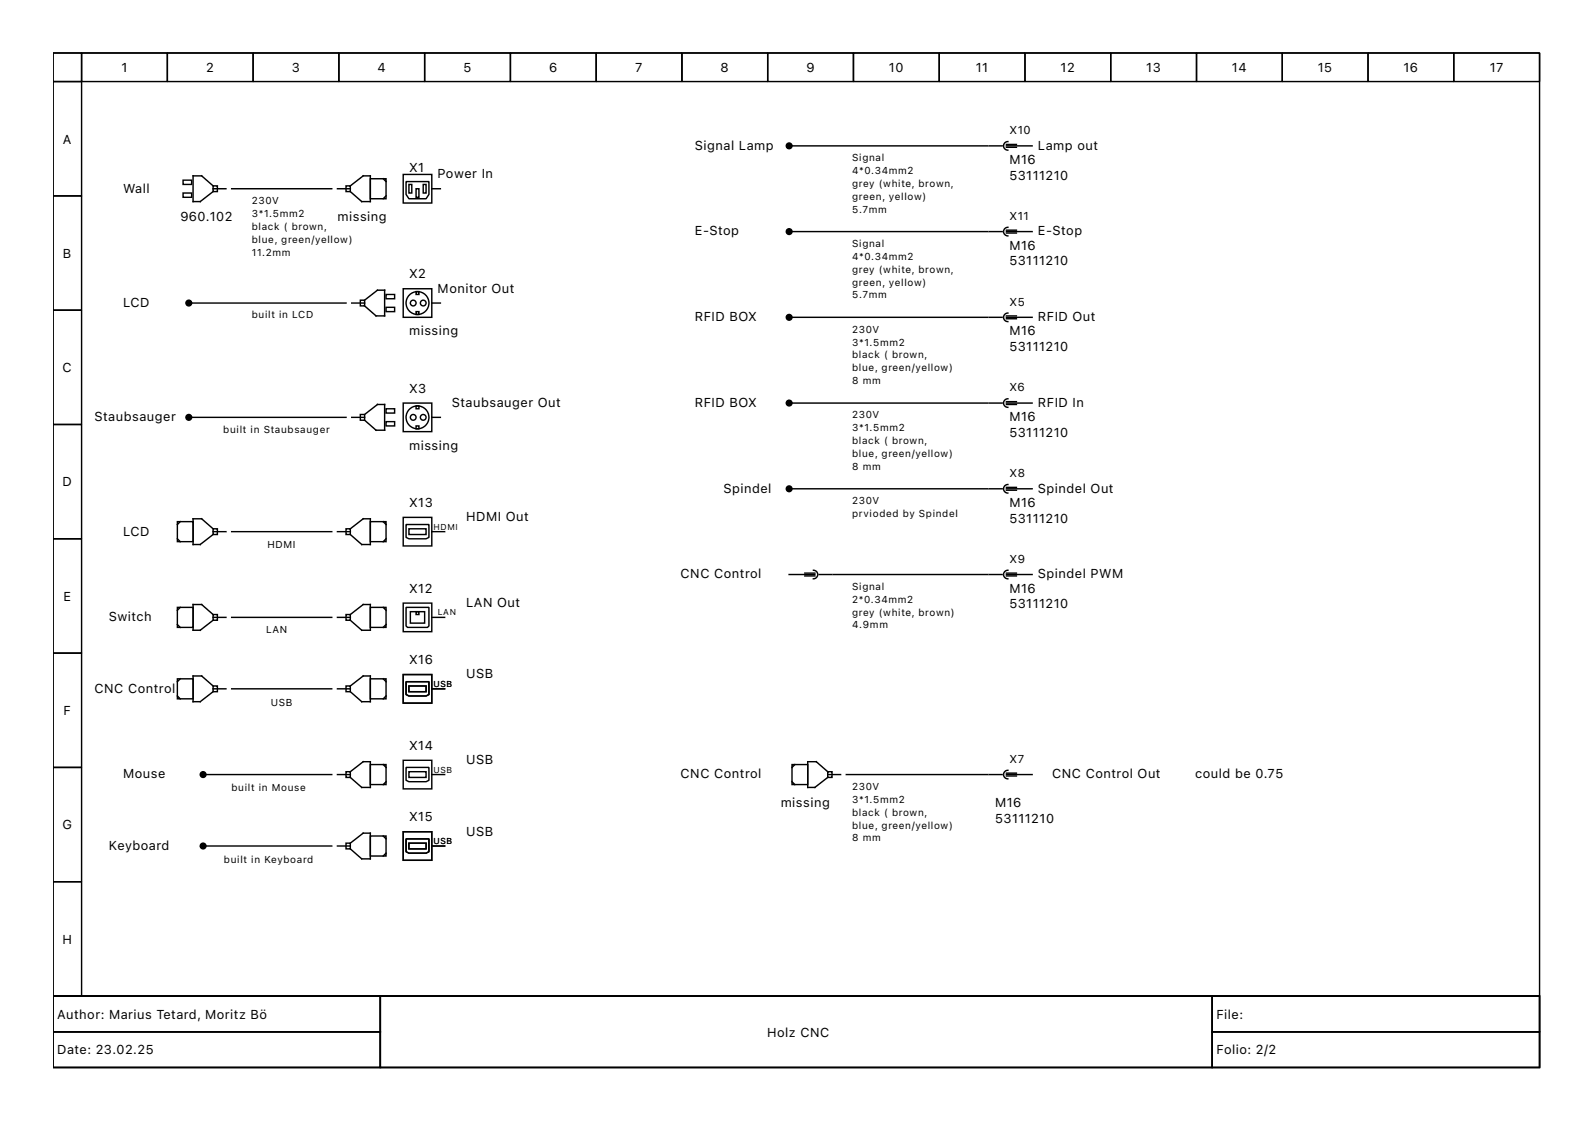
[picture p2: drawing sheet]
<svg xmlns="http://www.w3.org/2000/svg" width="297mm" height="210mm" viewBox="0 0 297 210" stroke-linecap="round" stroke-linejoin="round" font-family="sans-serif">
<g fill="none" stroke="#000" stroke-width=".27">
<path d="M9.9 9.9h277v175.8h-277zM9.9 9.9h5.3v5.3h-5.3zM9.9 15.2h5.3v21.3h-5.3zM15.2 9.9h16v5.3h-16zM31.2 9.9h16v5.3h-16zM47.2 9.9h16v5.3h-16zM63.2 9.9h15.9v5.3h-15.9zM79.1 9.9h16v5.3h-16zM95.1 9.9h16v5.3h-16zM111.1 9.9h16v5.3h-16zM127.1 9.9h16v5.3h-16zM143.1 9.9h15.9v5.3h-15.9z"/>
<path d="M159 9.9h16v5.3h-16zM175 9.9h16v5.3h-16zM191 9.9h16v5.3h-16zM207 9.9h16v5.3h-16zM223 9.9h15.9v5.3h-15.9zM238.9 9.9h16v5.3h-16zM254.9 9.9h16v5.3h-16zM270.9 9.9h16v5.3h-16zM9.9 36.5h5.3v21.3h-5.3zM34.1 33.6h1.6v.8h-1.6zM34.1 36h1.6v.8h-1.6zM39.7 34.6h.8v1.1h-.8z"/>
<path d="M39.7 34.6l-2.1-1.8h-1.6v4.8h1.3l2.4-1.9M39.7 35.2h2.4M43.2 35.2h18.6M62.9 35.2h2.4M64.5 34.6h.8v1.1h-.8zM65.3 34.6l2.4-1.8h1.3v4.8h-1.6l-2.1-1.9M69 33.3h2.9v3.7h-2.9zM71.4 33.3l.5 .6M71.9 36.5l-.5 .5M75.1 32.5h5.4v5.3h-5.4zM75.7 33.9h4.2v2.3l-.5 .8h-3.2l-.5-.8zM76.2 34.4h.5v1.6h-.5z"/>
<path d="M77.5 35.2h.6v1.6h-.6zM78.9 34.4h.5v1.6h-.5zM80.5 35.2h1.6M147.6 27.2h36.5M184.3 27.2h2.4M187 27.3a.8 .8 0 0 0 .8 .7M187.5 27.5h1.9M187.5 26.9h1.9M187.5 27.2h4.8M187.8 26.4a.8 .8 0 0 0-.8 .7M9.9 57.8h5.3v21.3h-5.3zM35.7 56.5h28.8"/>
<path d="M65.5 56.5h2.4M67.1 56h.8v1h-.8zM67.9 56l2.4-1.9h1.4v4.8h-1.6l-2.2-1.9M71.9 57.3h1.6v.8h-1.6zM71.9 54.9h1.6v.8h-1.6zM75.1 53.8h5.4v5.4h-5.4zM77.5 54.4h.6v.5h-.6zM77.5 58.1h.6v.5h-.6zM80.5 56.5h1.6M147.6 43.2h36.5M147.6 59.2h36.5M184.3 59.2h2.4"/>
<path d="M184.3 43.2h2.4M187 59.2a.8 .8 0 0 0 .8 .8M187 43.3a.8 .8 0 0 0 .8 .7M187.5 59.4h1.9M187.5 58.9h1.9M187.5 59.2h4.8M187.5 43.4h1.9M187.5 42.9h1.9M187.5 43.2h4.8M187.8 58.4a.8 .8 0 0 0-.8 .7M187.8 42.4a.8 .8 0 0 0-.8 .7M9.9 79.1h5.3v21.3h-5.3z"/>
<path d="M35.7 77.8h28.8M65.5 77.8h2.4M67.1 77.3h.8v1h-.8zM67.9 77.3l2.4-1.9h1.4v4.8h-1.6l-2.2-1.9M71.9 78.6h1.6v.8h-1.6zM71.9 76.2h1.6v.8h-1.6zM75.1 75.1h5.4v5.4h-5.4zM77.5 75.7h.6v.5h-.6zM77.5 79.4h.6v.5h-.6zM80.5 77.8h1.6M147.6 75.1h36.5M184.3 75.1h2.4"/>
<path d="M187 75.2a.8 .8 0 0 0 .8 .7M187.5 75.4h1.9M187.5 74.9h1.9M187.5 75.1h4.8M187.8 74.3a.8 .8 0 0 0-.8 .7M33.1 97.2h2.9v3.8h-2.9zM33.6 97.2l-.5 .6M39.7 98.6h.8v1h-.8zM39.7 99.1h2.4M39.7 98.6l-2.1-1.9h-1.6v4.8h1.3l2.4-1.9M43.2 99.1h18.6M62.9 99.1h2.4"/>
<path d="M64.5 98.6h.8v1h-.8zM65.3 98.6l2.4-1.9h1.3v4.8h-1.6l-2.1-1.9M69 97.2h2.9v3.8h-2.9zM71.4 97.2l.5 .6M75.1 96.4h5.4v5.4h-5.4zM75.7 97.8h4.2v2.4l-.5 .2h-3.2l-.5-.2zM76.2 98.6h3.2v1h-3.2zM80.5 99.1h2.4M147.6 91.1h36.5M184.3 91.1h2.4M187 91.2a.8 .8 0 0 0 .8 .7M187.5 91.4h1.9"/>
<path d="M187.5 90.9h1.9M187.5 91.1h4.8M187.8 90.3a.8 .8 0 0 0-.8 .7M9.9 100.4h5.3v21.4h-5.3zM33.1 113.2h2.9v3.8h-2.9zM33.1 100.4l.5 .6M33.1 116.4l.5 .6M33.6 113.2l-.5 .6M39.7 114.6h.8v1h-.8zM39.7 115.1h2.4M39.7 114.6l-2.1-1.9h-1.6v4.8h1.3l2.4-1.9M43.2 115.1h18.6"/>
<path d="M62.9 115.1h2.4M64.5 114.6h.8v1h-.8zM65.3 114.6l2.4-1.9h1.3v4.8h-1.6l-2.1-1.9M69 113.2h2.9v3.8h-2.9zM71.4 113.2l.5 .6M71.9 116.4l-.5 .6M71.9 100.4l-.5 .6M75.1 112.4h5.4v5.4h-5.4zM75.7 113.2h4.2v3.5l-.2 .3h-3.8l-.2-.3zM76.5 114h2.6v2.2h-2.6zM77.5 114h.6v.6h-.6zM80.5 115.1h2.4"/>
<path d="M147.1 107.1h4.7M150 107.4h1.8M150 106.8h1.8M151.6 106.3a.8 .8 0 0 1 .8 .7M152.4 107.2a.8 .8 0 0 1-.8 .7M152.6 107.1h2.4M155.3 107.1h28.8M184.3 107.1h2.4M187 107.2a.8 .8 0 0 0 .8 .7M187.5 107.4h1.9M187.5 106.8h1.9M187.5 107.1h4.8"/>
<path d="M187.8 106.3a.8 .8 0 0 0-.8 .7M9.9 121.8h5.3v21.3h-5.3zM33.1 126.5h2.9v3.8h-2.9zM33.1 129.7l.5 .6M33.6 126.5l-.5 .6M39.7 127.9h.8v1h-.8zM39.7 127.9l-2.1-1.9h-1.6v4.8h1.3l2.4-1.9M39.7 128.4h2.4M43.2 128.4h18.6M62.9 128.4h2.4M64.5 127.9h.8v1h-.8zM65.3 127.9l2.4-1.9h1.3v4.8h-1.6l-2.1-1.9"/>
<path d="M69 126.5h2.9v3.8h-2.9zM71.4 126.5l.5 .6M71.9 129.7l-.5 .6M75.1 125.7h5.4v5.4h-5.4zM75.7 127.1h4.2v2.4l-.5 .2h-3.2l-.5-.2zM76.2 127.9h3.2v1h-3.2zM80.5 128.4h2.4M9.9 143.1h5.3v21.3h-5.3zM38.4 157.7h23.4M38.4 144.4h23.4M62.9 144.4h2.4M62.9 157.7h2.4"/>
<path d="M64.5 157.2h.8v1h-.8zM64.5 143.9h.8v1h-.8zM65.3 143.9l2.4-1.9h1.3v4.8h-1.6l-2.1-1.9M65.3 157.2l2.4-1.9h1.3v4.8h-1.6l-2.1-1.9M69 155.8h2.9v3.8h-2.9zM69 142.5h2.9v3.8h-2.9zM71.4 155.8l.5 .6M71.4 142.5l.5 .6M71.9 159l-.5 .6M71.9 145.7l-.5 .6M75.1 141.7h5.4v5.4h-5.4zM75.1 155h5.4v5.4h-5.4z"/>
<path d="M75.7 143.1h4.2v2.4l-.5 .2h-3.2l-.5-.2zM75.7 156.4h4.2v2.4l-.5 .2h-3.2l-.5-.2zM76.2 143.9h3.2v1h-3.2zM76.2 157.2h3.2v1h-3.2zM80.5 144.4h2.4M80.5 157.7h2.4M147.6 142.5h2.9v3.8h-2.9zM147.6 145.7l.5 .6M148.1 142.5l-.5 .6M154.2 143.9h.8v1h-.8zM154.2 144.4h2.4M154.2 143.9l-2.1-1.9h-1.6v4.8h1.3l2.4-1.9"/>
<path d="M157.7 144.4h26.4M184.3 144.4h2.4M187 144.5a.8 .8 0 0 0 .8 .7M187.5 144.4h4.8M187.5 144.7h1.9M187.5 144.1h1.9M187.8 143.6a.8 .8 0 0 0-.8 .7M9.9 164.4h5.3v21.3h-5.3zM9.9 185.7h277v13.3h-277zM9.9 185.7h61v6.6h-61zM9.9 192.3h61v6.7h-61zM70.9 185.7h155v13.3h-155z"/>
<path d="M225.9 185.7h61v6.6h-61zM225.9 192.3h61v6.7h-61z"/>
<circle cx="77" cy="56.5" r=".53"/>
<circle cx="77.8" cy="56.5" r="2.13"/>
<circle cx="78.9" cy="56.5" r=".53"/>
<circle cx="77" cy="77.8" r=".53"/>
<circle cx="77.8" cy="77.8" r="2.13"/>
<circle cx="78.9" cy="77.8" r=".53"/>
</g>
<g fill="#000" stroke="#000" stroke-width=".27">
<circle cx="147.1" cy="27.2" r=".53"/>
<circle cx="35.2" cy="56.5" r=".53"/>
<circle cx="147.1" cy="59.2" r=".53"/>
<circle cx="147.1" cy="43.2" r=".53"/>
<circle cx="35.2" cy="77.8" r=".53"/>
<circle cx="147.1" cy="75.1" r=".53"/>
<circle cx="147.1" cy="91.1" r=".53"/>
<circle cx="37.8" cy="144.4" r=".53"/>
<circle cx="37.8" cy="157.7" r=".53"/>
</g>
<g font-size="2.4">
<text x="22.6" y="13.4">1</text>
<text x="38.4" y="13.4">2</text>
<text x="54.4" y="13.4">3</text>
<text x="70.3" y="13.4">4</text>
<text x="86.4" y="13.4">5</text>
<text x="102.3" y="13.4">6</text>
<text x="118.4" y="13.4">7</text>
<text x="134.3" y="13.4">8</text>
<text x="150.3" y="13.4">9</text>
<text x="165.7" y="13.4">10</text>
<text x="181.8" y="13.4">11</text>
<text x="197.6" y="13.4">12</text>
<text x="213.6" y="13.4">13</text>
<text x="229.6" y="13.4">14</text>
<text x="245.6" y="13.4">15</text>
<text x="261.5" y="13.4">16</text>
<text x="277.6" y="13.4">17</text>
<text x="11.7" y="26.8">A</text>
<text x="129.5" y="27.9">Signal Lamp</text>
<text x="193.4" y="27.9">Lamp out</text>
<text x="23" y="35.9">Wall</text>
<text x="76.2" y="32.1">X1</text>
<text x="81.6" y="33.2">Power In</text>
<text x="188.1" y="30.6">M16</text>
<text x="188.1" y="33.5">53111210</text>
<text x="33.6" y="41.2">960.102</text>
<text x="62.9" y="41.2">missing</text>
<text x="129.5" y="43.9">E-Stop</text>
<text x="188.1" y="46.6">M16</text>
<text x="193.4" y="43.9">E-Stop</text>
<text x="11.7" y="48.1">B</text>
<text x="76.2" y="51.9">X2</text>
<text x="188.1" y="49.5">53111210</text>
<text x="23" y="57.2">LCD</text>
<text x="81.6" y="54.5">Monitor Out</text>
<text x="129.5" y="59.9">RFID BOX</text>
<text x="193.4" y="59.9">RFID Out</text>
<text x="76.2" y="62.5">missing</text>
<text x="188.1" y="62.5">M16</text>
<text x="188.1" y="65.5">53111210</text>
<text x="11.7" y="69.4">C</text>
<text x="76.2" y="73.2">X3</text>
<text x="84.2" y="75.9">Staubsauger Out</text>
<text x="129.5" y="75.9">RFID BOX</text>
<text x="193.4" y="75.9">RFID In</text>
<text x="17.6" y="78.5">Staubsauger</text>
<text x="76.2" y="83.8">missing</text>
<text x="188.1" y="78.5">M16</text>
<text x="188.1" y="81.4">53111210</text>
<text x="11.6" y="90.7">D</text>
<text x="76.2" y="94.5">X13</text>
<text x="134.8" y="91.8">Spindel</text>
<text x="188.1" y="94.5">M16</text>
<text x="193.4" y="91.8">Spindel Out</text>
<text x="23" y="99.8">LCD</text>
<text x="86.9" y="97.2">HDMI Out</text>
<text x="188.1" y="97.4">53111210</text>
<text x="126.8" y="107.8">CNC Control</text>
<text x="193.4" y="107.8">Spindel PWM</text>
<text x="11.8" y="112">E</text>
<text x="76.2" y="110.5">X12</text>
<text x="86.9" y="113.1">LAN Out</text>
<text x="188.1" y="110.5">M16</text>
<text x="188.1" y="113.4">53111210</text>
<text x="20.3" y="115.8">Switch</text>
<text x="76.2" y="123.8">X16</text>
<text x="17.6" y="129.1">CNC Control</text>
<text x="86.9" y="126.5">USB</text>
<text x="11.8" y="133.3">F</text>
<text x="76.2" y="139.8">X14</text>
<text x="86.9" y="142.4">USB</text>
<text x="23" y="145.1">Mouse</text>
<text x="126.8" y="145.1">CNC Control</text>
<text x="196.1" y="145.1">CNC Control Out</text>
<text x="222.7" y="145.1">could be 0.75</text>
<text x="11.6" y="154.6">G</text>
<text x="76.2" y="153.1">X15</text>
<text x="86.9" y="155.8">USB</text>
<text x="145.5" y="150.4">missing</text>
<text x="185.4" y="150.4">M16</text>
<text x="185.4" y="153.4">53111210</text>
<text x="20.3" y="158.4">Keyboard</text>
<text x="11.6" y="175.9">H</text>
<text x="10.7" y="189.9">Author: Marius Tetard, Moritz Bö</text>
<text x="226.7" y="189.9">File:</text>
<text x="10.7" y="196.6">Date: 23.02.25</text>
<text x="142.9" y="193.2">Holz CNC</text>
<text x="226.7" y="196.6">Folio: 2/2</text>
</g>
<g font-size="2.1">
<text x="188.1" y="25">X10</text>
<text x="188.1" y="41">X11</text>
<text x="188.1" y="57">X5</text>
<text x="188.1" y="72.9">X6</text>
<text x="188.1" y="88.9">X8</text>
<text x="188.1" y="104.9">X9</text>
<text x="188.1" y="142.2">X7</text>
</g>
<g font-size="1.9">
<text x="158.8" y="30.1">Signal</text>
<text x="158.8" y="32.5">4*0.34mm2</text>
<text x="158.8" y="34.9">grey (white, brown,</text>
<text x="46.9" y="38">230V</text>
<text x="46.9" y="40.4">3*1.5mm2</text>
<text x="158.8" y="37.3">green, yellow)</text>
<text x="158.8" y="39.6">5.7mm</text>
<text x="46.9" y="42.8">black ( brown,</text>
<text x="46.9" y="45.2">blue, green/yellow)</text>
<text x="46.9" y="47.6">11.2mm</text>
<text x="158.8" y="46">Signal</text>
<text x="158.8" y="48.4">4*0.34mm2</text>
<text x="158.8" y="50.8">grey (white, brown,</text>
<text x="158.8" y="53.2">green, yellow)</text>
<text x="46.9" y="59.4">built in LCD</text>
<text x="158.8" y="55.6">5.7mm</text>
<text x="158.8" y="62">230V</text>
<text x="158.8" y="64.4">3*1.5mm2</text>
<text x="158.8" y="66.8">black ( brown,</text>
<text x="158.8" y="69.2">blue, green/yellow)</text>
<text x="158.8" y="71.6">8 mm</text>
<text x="41.6" y="80.7">built in Staubsauger</text>
<text x="158.8" y="78">230V</text>
<text x="158.8" y="80.4">3*1.5mm2</text>
<text x="158.8" y="82.8">black ( brown,</text>
<text x="158.8" y="85.2">blue, green/yellow)</text>
<text x="158.8" y="87.6">8 mm</text>
<text x="158.8" y="94">230V</text>
<text x="158.8" y="96.4">prvioded by Spindel</text>
<text x="49.8" y="102.2">HDMI</text>
<text x="158.8" y="110">Signal</text>
<text x="158.8" y="112.4">2*0.34mm2</text>
<text x="49.6" y="118">LAN</text>
<text x="158.8" y="114.8">grey (white, brown)</text>
<text x="158.8" y="117.2">4.9mm</text>
<text x="50.4" y="131.5">USB</text>
<text x="43.1" y="147.5">built in Mouse</text>
<text x="158.8" y="147.3">230V</text>
<text x="158.8" y="149.7">3*1.5mm2</text>
<text x="158.8" y="152.1">black ( brown,</text>
<text x="158.8" y="154.5">blue, green/yellow)</text>
<text x="41.7" y="160.8">built in Keyboard</text>
<text x="158.8" y="156.8">8 mm</text>
</g>
<g font-size="1.6">
<text x="80.8" y="98.7">HDMI</text>
<text x="81.6" y="114.7">LAN</text>
<text x="80.8" y="128">USB</text>
<text x="80.8" y="144">USB</text>
<text x="80.8" y="157.3">USB</text>
</g>
</svg>
